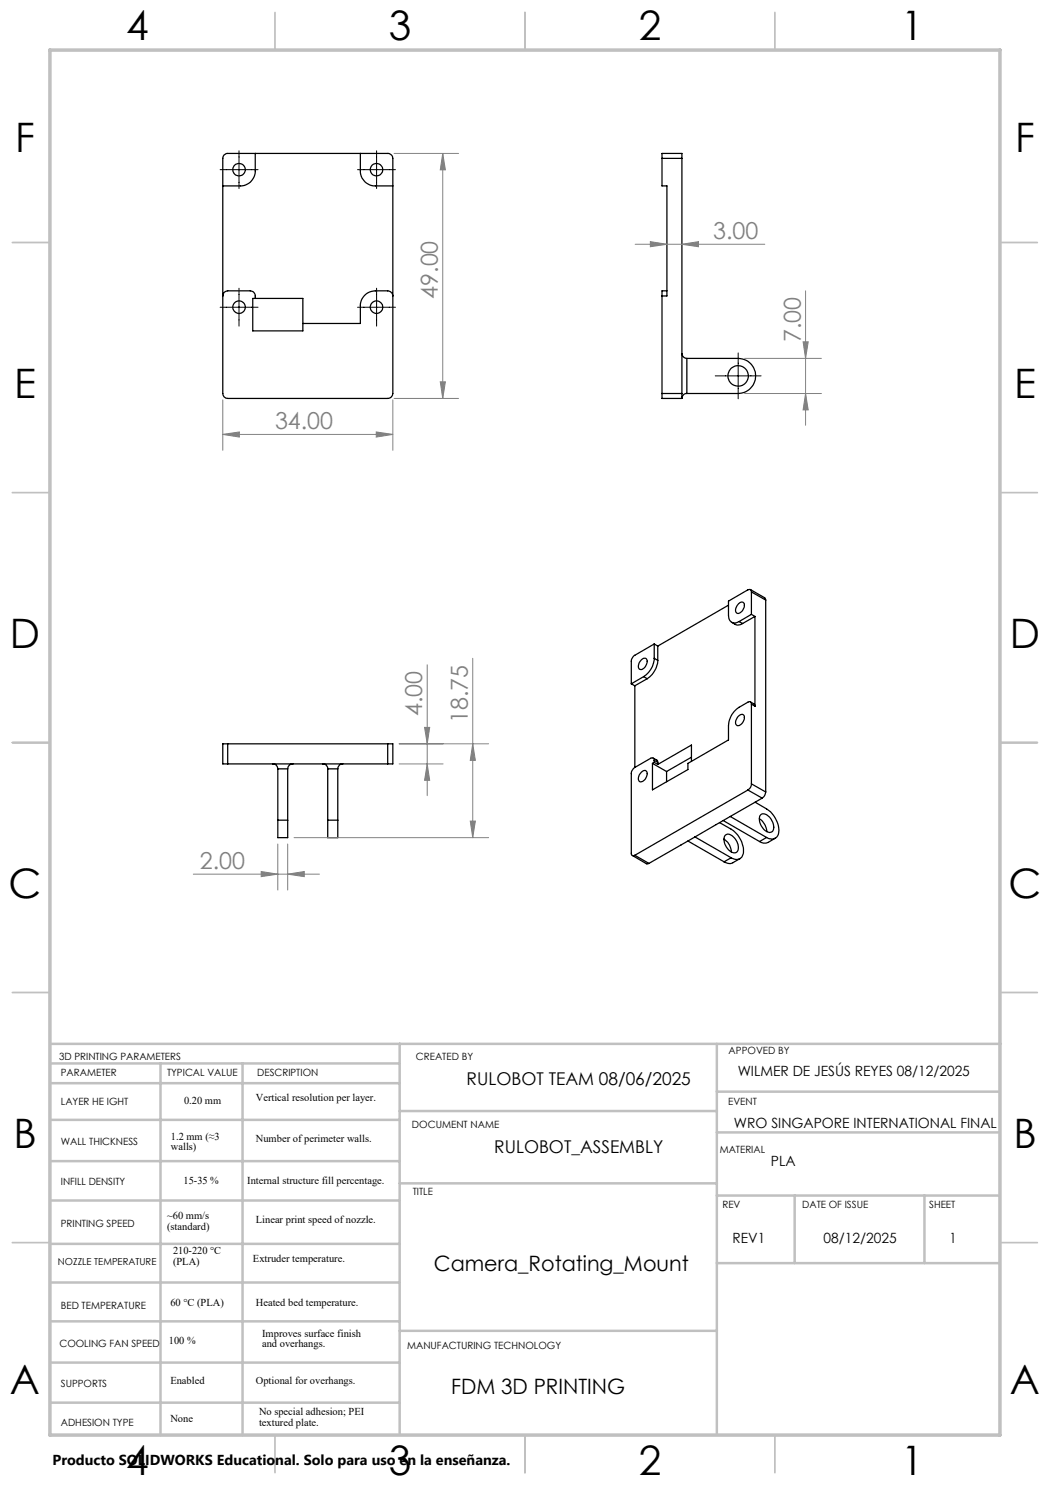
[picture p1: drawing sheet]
<svg xmlns="http://www.w3.org/2000/svg" width="210mm" height="297mm" viewBox="0 0 210 297" stroke-linecap="round" stroke-linejoin="round" font-family="sans-serif">
<g fill="none" stroke="#c0c0c0" stroke-width=".35">
<path d="M55 2.5v7.5M105 2.5v7.5M155 2.5v7.5M2.5 48.5h7.5M200 48.5h7.5M2.5 98.5h7.5M200 98.5h7.5M2.5 148.5h7.5M200 148.5h7.5M2.5 198.5h7.5M200 198.5h7.5M2.5 248.5h7.5"/>
<path d="M200 248.5h7.5M55 287v7.5M105 287v7.5M155 287v7.5"/>
</g>
<g fill="none" stroke="#c0c0c0" stroke-width=".5">
<path d="M10 208.8h190.2M10.2 212.7h69.6M10.2 216.6h69.6M32.1 212.7v74.4M48.5 212.7v74.4M79.9 208.8v78.2M143.4 208.8v78.2M143.4 218.3h56.6M10.2 224h69.6M10.2 232.2h69.6M79.9 236.7h63.5M79.9 222.2h63.5"/>
<path d="M143.4 226.5h56.6M143.4 239.1h56.6M158.9 239.1v13.5M184.9 239.1v13.5M10.2 240.1h69.6M10.2 256.5h69.6M10.2 248.8h69.6M143.4 252.6h56.6M10.2 272.5h69.6M10.2 264.3h69.6M79.9 266.2h63.5M10.2 280.5h69.6"/>
</g>
<path d="M10 10h190v277h-190z" fill="none" stroke="#c0c0c0" stroke-width=".7"/>
<g fill="none" stroke="#000" stroke-width=".25">
<path d="M44.8 31l.6-.3h32.1a1.02 1.02 0 0 1 1.1 1v47a1.02 1.02 0 0 1-1.1 1h-32a.96 .96 0 0 1-.9-1v-47zM51 30.7v3.5a3 3 0 0 1-3 3h-3.4M72.1 30.7v3.5a3 3 0 0 0 3 3h3.5M132.4 31.7v-1h4v1M132.4 31.7v5.5h1v22h-1M132.4 31.7h4M136.4 31.7v47M44.6 59.2a1.02 1.02 0 0 1 .9-1h4.6a1.14 1.14 0 0 1 .9 1.5M50.6 59.7h10v6.5h-10zM78.6 59.2a1.09 1.09 0 0 0-1.1-1h-2.4a3 3 0 0 0-3 3v3.5h-11.5M132.4 59.2v19.5M133.4 58.2h-1v1"/>
<path d="M132.4 78.7v1h4M132.4 78.7h4M136.4 78.7v1M136.4 70.7a1.02 1.02 0 0 0 1 1M137.4 78.7a.95 .95 0 0 0-1 1M137.4 71.7h10.2a3.5 3.5 0 0 1 3.5 3.5 3.5 3.5 0 0 1-3.5 3.5h-10.2M137.4 71.7v7M150.1 117.9l2.8 1.7 .2 .4M150.3 118.4a.43 .43 0 0 0-.2-.5 .43 .43 0 0 0-.5 .1l-3.9 2.2v2.9a1.3 1.3 0 0 0 .6 1.3 1.3 1.3 0 0 0 1.5-.1M150.3 118.4v4.5M150.3 118.4l2.8 1.6M126.3 136.8l.7 .4"/>
<path d="M127 137.2v16.3M128.3 132a.66 .66 0 0 1 .9-.3 .66 .66 0 0 1 .2 1 1.23 1.23 0 0 1-1.6 1.1 1.5 1.5 0 0 1 .5-1.8zM128.7 135.3l-2.4 1.5M128.7 135.3l.7 .4M129.4 135.7l-2.4 1.5M130.8 128.8l-3.8 2.3a1.62 1.62 0 0 0-.7 1.2v4.5M130.8 131.7a4.6 4.6 0 0 1-2.1 3.6M130.8 128.8v2.9M130.8 131.7l.8 .4M130.8 128.8l.8 .4M131.6 132.1a4.8 4.8 0 0 1-2.2 3.6M131.6 129.2v2.9"/>
<path d="M145.7 121l-14.1 8.2M146.3 124.5l1.2 .5 1-.3M147.7 120.8a.67 .67 0 0 1 1-.3 .67 .67 0 0 1 .1 1 1.48 1.48 0 0 1-1.4 1.2 1.16 1.16 0 0 1 .2-1.8zM147.8 124.3l.7 .4M150.3 122.9l.7 .4M150.3 122.9l-2.5 1.4M151 123.3v17.9M151 123.3l-2.5 1.4M153.1 120v38.4M45.5 148.8h-.9v4h.9M45.5 152.8h32M45.5 148.8v4"/>
<path d="M45.5 148.8h32M54.5 152.8a.96 .96 0 0 1 1.1 1M55.6 153.8h1.9M55.6 153.8v10.2M57.5 153.8v10.2M58.6 152.8a1.01 1.01 0 0 0-1.1 1M64.6 152.8a.95 .95 0 0 1 .9 1M65.5 153.8h2.1M65.5 153.8v10.2M67.6 153.8v10.2M68.5 152.8a.95 .95 0 0 0-.9 1M77.5 148.8h1.1v4h-1.1"/>
<path d="M77.5 148.8v4M127 153.5a1.6 1.6 0 0 0-.7 1.2v15.9a.44 .44 0 0 0 .2 .5 .44 .44 0 0 0 .5 0M128.3 154.4a.66 .66 0 0 1 .9-.2 .66 .66 0 0 1 .2 .9 1.29 1.29 0 0 1-1.6 1.2 1.49 1.49 0 0 1 .5-1.9zM130.5 152.7l2.8 1.6M130.6 151.6l.8 .5 .2 .4M130.8 152.1a.44 .44 0 0 0-.2-.5 .44 .44 0 0 0-.5 .1l-3.1 1.8M130.8 152.1v.4M130.8 152.5l-.3 .2M130.8 152.5l.8 .4M130.8 152.1l.8 .4M131.6 152.5v.4M133.3 154.3v2"/>
<path d="M138.3 152.3v-3.3l-6.7 3.9M138.3 151.4l-5 2.9M147.6 143.4a.77 .77 0 0 1 1.2-.2 1.63 1.63 0 0 1-1.4 1.9 1.2 1.2 0 0 1 .2-1.7zM149.6 158l-22.6 13.1M149.6 158l2.8 1.6M150.1 140.4l.7 .4 .2 .4M150.3 140.8a.43 .43 0 0 0-.2-.4 .43 .43 0 0 0-.5 0l-1.8 1.1a4.6 4.6 0 0 0-2.1 3.6v2.9l-8.1 4.7v1.2l-7.1 4.1v-5.3M150.3 156.8a1.38 1.38 0 0 1-.7 1.2M150.3 140.8v16M150.3 156.8l2.8 1.6M150.3 140.8l.7 .4M152.4 159.6l-13.4 7.8"/>
<path d="M153.1 158.4a1.6 1.6 0 0 1-.7 1.2M55.6 164v3.5h1.9v-3.5M55.6 164h1.9M65.5 164v3.5h2.1v-3.5M65.5 164h2.1M126.5 171.1l2.8 1.7 .5-.1M127 171.1l2.8 1.6M137.6 168.2l7.2 4.2M139 167.4l-9.2 5.3M139 167.4l7.2 4.2M143.9 164.5l2.3 1.3a5 5 0 0 1 2.4 5.2 1.42 1.42 0 0 1-2.4 .6M144.6 164.1l7.3 4.2"/>
<path d="M144.8 167.8a3.1 3.1 0 0 1 1.5 2.6M145 167.1a1.27 1.27 0 0 1 1.9 .5 2.36 2.36 0 0 1 .5 2.8 1.55 1.55 0 0 1-2.1-.9 2.31 2.31 0 0 1-.3-2.4zM146 163.3l7.3 4.2M146.2 171.6l-1.4 .8M148 171.7l-1.9 1-1.3-.3M151 160.4l2.3 1.4a5.2 5.2 0 0 1 2.3 5.1 1.48 1.48 0 0 1-2.3 .6M151.9 163.8a3.2 3.2 0 0 1 1.5 2.5M152.2 162.9a1.66 1.66 0 0 1 2.2 1.2 1.63 1.63 0 0 1-.2 2.3 2.16 2.16 0 0 1-2.2-1.7 1.7 1.7 0 0 1 .2-1.8zM153.3 167.5l-1.4 .8M155 167.6l-1.8 1h-.5l-.8-.3"/>
<circle cx="47.8" cy="33.9" r="1.27"/>
<circle cx="75.3" cy="33.9" r="1.25"/>
<circle cx="47.8" cy="61.4" r="1.26"/>
<circle cx="75.3" cy="61.4" r="1.24"/>
<circle cx="147.6" cy="75.2" r="2.05"/>
</g>
<g fill="none" stroke="#808080" stroke-width=".2">
<path d="M78.8 30.7h12.9M88.5 30.7l.6 3.3h-1zM88.5 30.7v49M127 48.9h26M130.1 48.3l3.3 .6-3.3 .5zM136.4 48.9l3.3-.6v1.1zM161.1 58.2v26.9M44.6 80v10.1M78.6 80v10.1M78.8 79.7h12.9M88.1 76.4h1l-.6 3.3zM148.9 71.7h15.4"/>
<path d="M148.9 78.7h15.4M160.6 68.4h1l-.5 3.3zM161.1 78.7l.5 3.3h-1zM44.6 86.9l3.3-.5v1zM44.6 86.9h34M75.2 86.4l3.4 .5-3.4 .5zM85.4 133v26.1M94.5 131.7v35.8M79.8 148.8h17.9M79.8 152.8h8.8M84.9 145.5h1l-.5 3.3zM85.4 152.8l.5 3.3h-1z"/>
<path d="M94.5 148.8l.6 3.3h-1zM38.7 174.8h25.2M52.2 174.3l3.4 .5-3.4 .5zM55.6 168.8v9.2M57.5 174.8l3.4-.5v1zM57.5 168.8v9.2M58.8 167.5h38.9M94.1 164.2h1l-.6 3.3z"/>
</g>
<path d="M44 33.9h7.6M47.8 30.2v7.5M71.5 33.9h7.6M75.3 30.2v7.5M47.8 57.6v7.6M75.3 57.6v7.6M44 61.5h7.6M71.5 61.5h7.6M143.1 75.2h9.1M147.6 70.6v9.2" fill="none" stroke="#000" stroke-width=".2"/>
<g fill="#808080">
<path d="M44.6 86.9l3.3-.5v1zM75.2 86.4l3.4 .5-3.4 .5zM52.2 174.3l3.4 .5-3.4 .5zM57.5 174.8l3.4-.5v1zM130.1 48.3l3.3 .6-3.3 .5zM136.4 48.9l3.3-.6v1.1z"/>
<path d="M88.1 76.4h1l-.6 3.3zM88.5 30.7l.6 3.3h-1zM94.1 164.2h1l-.6 3.3zM94.5 148.8l.6 3.3h-1zM85.4 152.8l.5 3.3h-1zM84.9 145.5h1l-.5 3.3z"/>
<path d="M160.6 68.4h1l-.5 3.3zM161.1 78.7l.5 3.3h-1z"/>
</g>
<g font-size="8.1">
<text x="25.2" y="8">4</text>
<text x="77.7" y="8">3</text>
<text x="127.7" y="8">2</text>
<text x="180.2" y="8">1</text>
<text x="3" y="30.4">F</text>
<text x="203" y="30.4">F</text>
<text x="2.8" y="79.6">E</text>
<text x="202.8" y="79.6">E</text>
<text x="2" y="129.6">D</text>
<text x="202" y="129.6">D</text>
<text x="1.7" y="179.6">C</text>
<text x="201.7" y="179.6">C</text>
<text x="2.7" y="229.6">B</text>
<text x="202.7" y="229.6">B</text>
<text x="2" y="278.9">A</text>
<text x="202" y="278.9">A</text>
<text x="25.2" y="295">4</text>
<text x="77.7" y="295">3</text>
<text x="127.7" y="295">2</text>
<text x="180.2" y="295">1</text>
</g>
<g font-size="4.7" fill="#808080">
<text x="142.7" y="47.8">3.00</text>
<text x="87.6" y="59.8" transform="rotate(-90 87.6 59.8)">49.00</text>
<text x="160.1" y="68.5" transform="rotate(-90 160.1 68.5)">7.00</text>
<text x="55" y="85.9">34.00</text>
<text x="84.4" y="143.3" transform="rotate(-90 84.4 143.3)">4.00</text>
<text x="93.6" y="144.6" transform="rotate(-90 93.6 144.6)">18.75</text>
<text x="40" y="173.8">2.00</text>
</g>
<g font-size="4.2">
<text x="86.8" y="254.2">Camera_Rotating_Mount</text>
<text x="90.2" y="278.9">FDM 3D PRINTING</text>
</g>
<g font-size="3.5">
<text x="93.3" y="217">RULOBOT TEAM 08/06/2025</text>
<text x="98.8" y="230.6">RULOBOT_ASSEMBLY</text>
</g>
<text font-size="2.9" x="10.5" y="292.9">Producto SOLIDWORKS Educational. Solo para uso en la enseñanza.</text>
<g font-size="2.8">
<text x="147.5" y="215.1">WILMER DE JESÚS REYES 08/12/2025</text>
<text x="146.8" y="225.6">WRO SINGAPORE INTERNATIONAL FINAL</text>
<text x="154.2" y="233.1">PLA</text>
<text x="146.5" y="248.6">REV1</text>
<text x="164.7" y="248.6">08/12/2025</text>
<text x="189.9" y="248.6">1</text>
</g>
<g font-size="2.1">
<text x="36.8" y="220.7">0.20 mm</text>
<text x="51.2" y="220.3">Vertical resolution per layer.</text>
<text x="34.2" y="227.9">1.2 mm (≈3</text>
<text x="34.2" y="230">walls)</text>
<text x="51.2" y="228.4">Number of perimeter walls.</text>
<text x="36.7" y="236.7">15-35 %</text>
<text x="49.4" y="236.7">Internal structure fill percentage.</text>
<text x="33.4" y="243.8">~60 mm/s</text>
<text x="33.4" y="245.9">(standard)</text>
<text x="51.2" y="244.6">Linear print speed of nozzle.</text>
<text x="34.6" y="250.9">210-220 °C</text>
<text x="34.6" y="253">(PLA)</text>
<text x="50.6" y="252.4">Extruder temperature.</text>
<text x="34.1" y="261.2">60 °C (PLA)</text>
<text x="51.2" y="261.2">Heated bed temperature.</text>
<text x="33.8" y="268.8">100 %</text>
<text x="52.4" y="267.3">Improves surface finish</text>
<text x="52.4" y="269.4">and overhangs.</text>
<text x="34.1" y="276.7">Enabled</text>
<text x="51.2" y="276.7">Optional for overhangs.</text>
<text x="34.1" y="284.5">None</text>
<text x="51.8" y="283">No special adhesion; PEI</text>
<text x="51.8" y="285.1">textured plate.</text>
</g>
<g font-size="2">
<text x="11.8" y="212">3D PRINTING PARAMETERS</text>
<text x="12.2" y="215.1">PARAMETER</text>
<text x="33.4" y="215.1">TYPICAL VALUE</text>
<text x="51.5" y="215.1">DESCRIPTION</text>
<text x="83.2" y="212">CREATED BY</text>
<text x="145.7" y="210.7">APPOVED BY</text>
<text x="12.2" y="221">LAYER HE IGHT</text>
<text x="145.6" y="221">EVENT</text>
<text x="82.4" y="225.6">DOCUMENT NAME</text>
<text x="12.2" y="229.1">WALL THICKNESS</text>
<text x="143.9" y="230.5">MATERIAL</text>
<text x="12.2" y="237">INFILL DENSITY</text>
<text x="82.6" y="238.9">TITLE</text>
<text x="12.2" y="245.3">PRINTING SPEED</text>
<text x="144.5" y="241.7">REV</text>
<text x="160.4" y="241.7">DATE OF ISSUE</text>
<text x="185.8" y="241.7">SHEET</text>
<text x="12.2" y="261.9">BED TEMPERATURE</text>
<text x="11.9" y="269.5">COOLING FAN SPEED</text>
<text x="81.4" y="269.8">MANUFACTURING TECHNOLOGY</text>
<text x="12.2" y="277.4">SUPPORTS</text>
<text x="12.2" y="285.1">ADHESION TYPE</text>
</g>
<text font-size="1.9" x="11.6" y="253">NOZZLE TEMPERATURE</text>
</svg>
